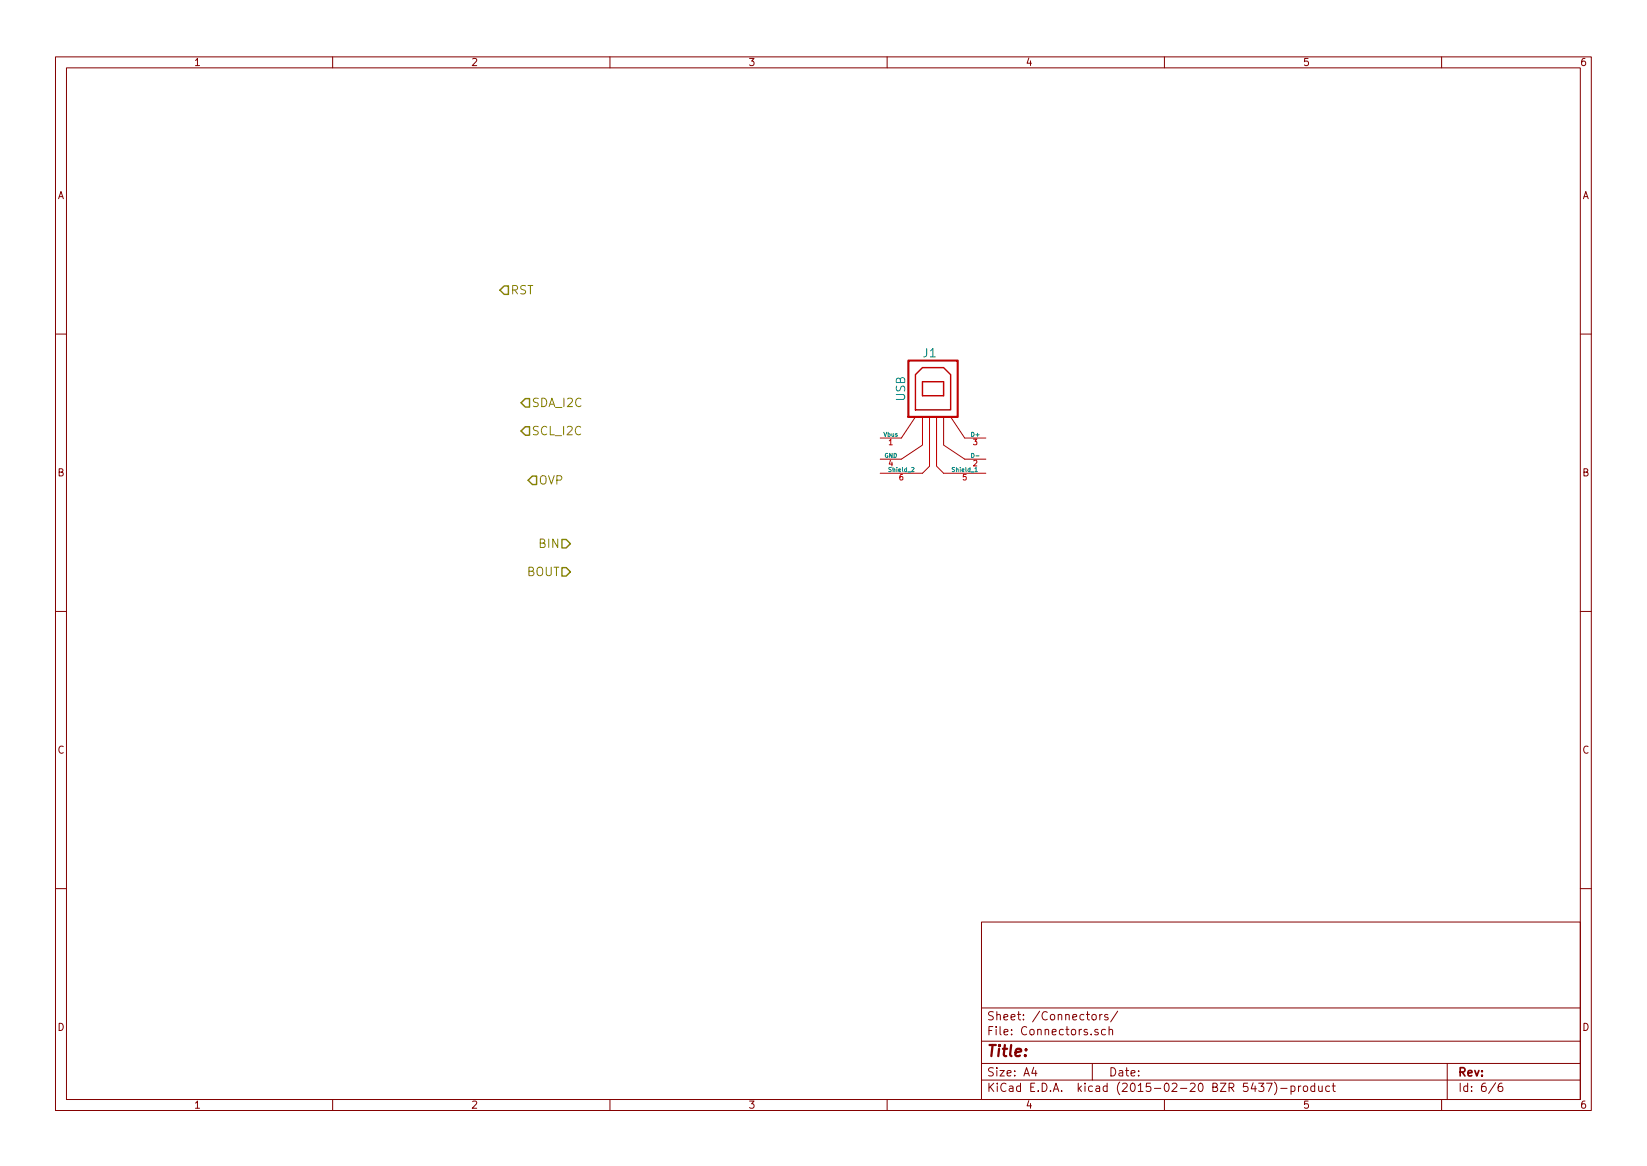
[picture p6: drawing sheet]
<svg xmlns="http://www.w3.org/2000/svg" width="297mm" height="210mm" viewBox="0 0 297 210" stroke-linecap="round" stroke-linejoin="round" font-family="sans-serif">
<g fill="none" stroke="#840000" stroke-width=".18">
<path d="M10 10.3h277v189.9h-277zM12 12.2h273v186.1h-273zM60 10.3v1.9M110 10.3v1.9M160 10.3v1.9M210 10.3v1.9M260 10.3v1.9M10 60.2h2M285 60.2h2M10 110.3h2M285 110.3h2M10 160.2h2"/>
<path d="M177 166.3h108v32h-108zM285 160.2h2M60 198.3v1.9M110 198.3v1.9M160 198.3v1.9M177 194.8h108M177 191.8h108M177 187.8h108M177 181.8h108M186.4 192.5l-.3 1h.9M186.8 193v1M197 183.1l.2-.2 .4 .2 .1 .5-.1 .2-.4 .1-.2-.1z"/>
<path d="M197 191.8v3M198 185.7a.37 .37 0 0 0-.6 .1l.1 .2 .5 .2 .1 .1-.2 .3-.5-.1M198.3 182.9v1M198.8 182.9l-.5 .3M199.4 185.7l-.5-.1-.2 .3v.6l.2 .1 .5-.1M199.8 183a.37 .37 0 0 0-.6 .1l.1 .3 .5 .1 .1 .1-.3 .3-.4-.1M200 185.7l.2-.1 .4 .1 .1 .9M200 185.1v1.5M201.6 182.3l-1.3 2M210 198.3v1.9M227 195.3h.9l-.5 .6 .5 .1v.7l-.2 .1-.7-.1M228.4 195.3h1l-.6 1.5"/>
<path d="M229.8 195.1a1.71 1.71 0 0 1 0 2.3M231 196.3h1.1M232.8 195.9l.5-.1 .3 .3-.2 .6h-.6M232.8 195.8v1.5M234.2 195.8v1M234.6 195.8l-.4 .3M235.1 196l.2-.2 .5 .2v.5l-.1 .2-.4 .1-.2-.1zM237.1 195.9l-.4-.1-.3 .3 .1 .6 .2 .1 .4-.1M237.1 195.3v1.5M237.8 195.8l.1 .9 .4 .1 .2-.1M238.5 195.8v1M239.8 195.9l-.4-.1-.3 .3 .1 .6 .2 .1 .4-.1"/>
<path d="M240.3 195.8h.5M240.5 195.3v1.3l.3 .2M260 198.3v1.9M261 191.8v6.5M269.7 195.2l-1.2 2M270.9 195.3a.59 .59 0 0 0-.7 .7l.1 .7 .2 .1 .5-.1v-.5l-.1-.2-.4-.1-.3 .3"/>
</g>
<path d="M90.9 51.6h.8v1.5h-.8l-.7-.8zM94 77.7l.7-.7h.8v1.5h-.8zM94.7 71.9h.8v1.5h-.8l-.7-.8zM96 85.8h.8v1.6h-.8l-.8-.8zM101.3 97.3h.8l.8 .7-.8 .8h-.8zM101.3 102.4h.8l.8 .7-.8 .8h-.8z" fill="none" stroke="#848400" stroke-width=".25"/>
<path d="M166.4 68.8v2.6zM166.4 68.8h3.8zM166.4 71.4h3.8zM166.4 66.3h3.8l1.2 1.3v6.3h-6.3v-6.3zM170.2 68.8v2.6z" fill="none" stroke="#c20000" stroke-width=".25"/>
<path d="M165.1 75.2l-2.5 3.8h-3.9M166.4 68.8h.1M166.4 75.2v5.1l-3.8 2.5h-3.9M167.6 75.2v8.9l-1.2 1.2h-7.7M168.9 75.2v8.9l1.3 1.2h7.6M170.2 75.2v5.1l3.8 2.5h3.8M171.4 75.2l2.6 3.8h3.8" fill="none" stroke="#c20000" stroke-width=".18"/>
<path d="M163.8 65h8.9v10.2h-8.9z" fill="none" stroke="#c20000" stroke-width=".38"/>
<path d="M164.4 84.3h.4v.2l-.4 .6h.4M175.8 85.1h.5" fill="none" stroke="#008484" stroke-width=".18"/>
<text font-size="2.8" fill="#840000" x="178" y="190.5">Title:</text>
<g font-size="2.1" fill="#848400">
<text x="92.1" y="53.1">RST</text>
<text x="95.9" y="73.4">SDA_I2C</text>
<text x="95.9" y="78.5">SCL_I2C</text>
<text x="97.2" y="87.4">OVP</text>
<text x="97.3" y="98.8">BIN</text>
<text x="94.9" y="103.9">BOUT</text>
</g>
<g font-size="2.1" fill="#008484">
<text x="166.5" y="64.4">J1</text>
<text x="163.2" y="72.3" transform="rotate(-90 163.2 72.3)">USB</text>
</g>
<g font-size="2.1" fill="#840000">
<text x="178" y="184">Sheet: /Connectors/</text>
<text x="178" y="186.7">File: Connectors.sch</text>
<text x="178" y="196.9">KiCad E.D.A. kicad (2015-02-20 BZR 5437)-product</text>
<text x="178" y="194.1">Size: A4</text>
<text x="200" y="194.1">Date:</text>
<text x="263" y="194.1">Rev:</text>
<text x="263" y="196.9">Id: 6/6</text>
</g>
<g font-size="1.8" fill="#840000">
<text x="35" y="11.9">1</text>
<text x="85" y="11.9">2</text>
<text x="135" y="11.9">3</text>
<text x="185" y="11.9">4</text>
<text x="235" y="11.9">5</text>
<text x="285" y="11.9">6</text>
<text x="10.4" y="35.9">A</text>
<text x="285.4" y="35.9">A</text>
<text x="10.4" y="85.9">B</text>
<text x="285.4" y="85.9">B</text>
<text x="10.4" y="135.9">C</text>
<text x="285.4" y="135.9">C</text>
<text x="10.4" y="185.9">D</text>
<text x="285.4" y="185.9">D</text>
<text x="35" y="199.9">1</text>
<text x="85" y="199.9">2</text>
<text x="135" y="199.9">3</text>
<text x="185" y="199.9">4</text>
<text x="235" y="199.9">5</text>
<text x="285" y="199.9">6</text>
</g>
<g font-size="1.4" fill="#c20000">
<text x="160.3" y="80.3">1</text>
<text x="175.5" y="80.3">3</text>
<text x="160.3" y="84.1">4</text>
<text x="162.2" y="86.6">6</text>
<text x="173.6" y="86.6">5</text>
<text x="175.5" y="84.1">2</text>
</g>
<g font-size="1.1" fill="#008484">
<text x="159.4" y="78.7">Vbus</text>
<text x="159.5" y="82.5">GND</text>
<text x="175.2" y="78.7">D+</text>
<text x="175.3" y="82.5">D-</text>
<text x="160.4" y="85.1">Shield_2</text>
<text x="171.8" y="85.1">Shield_1</text>
</g>
</svg>
